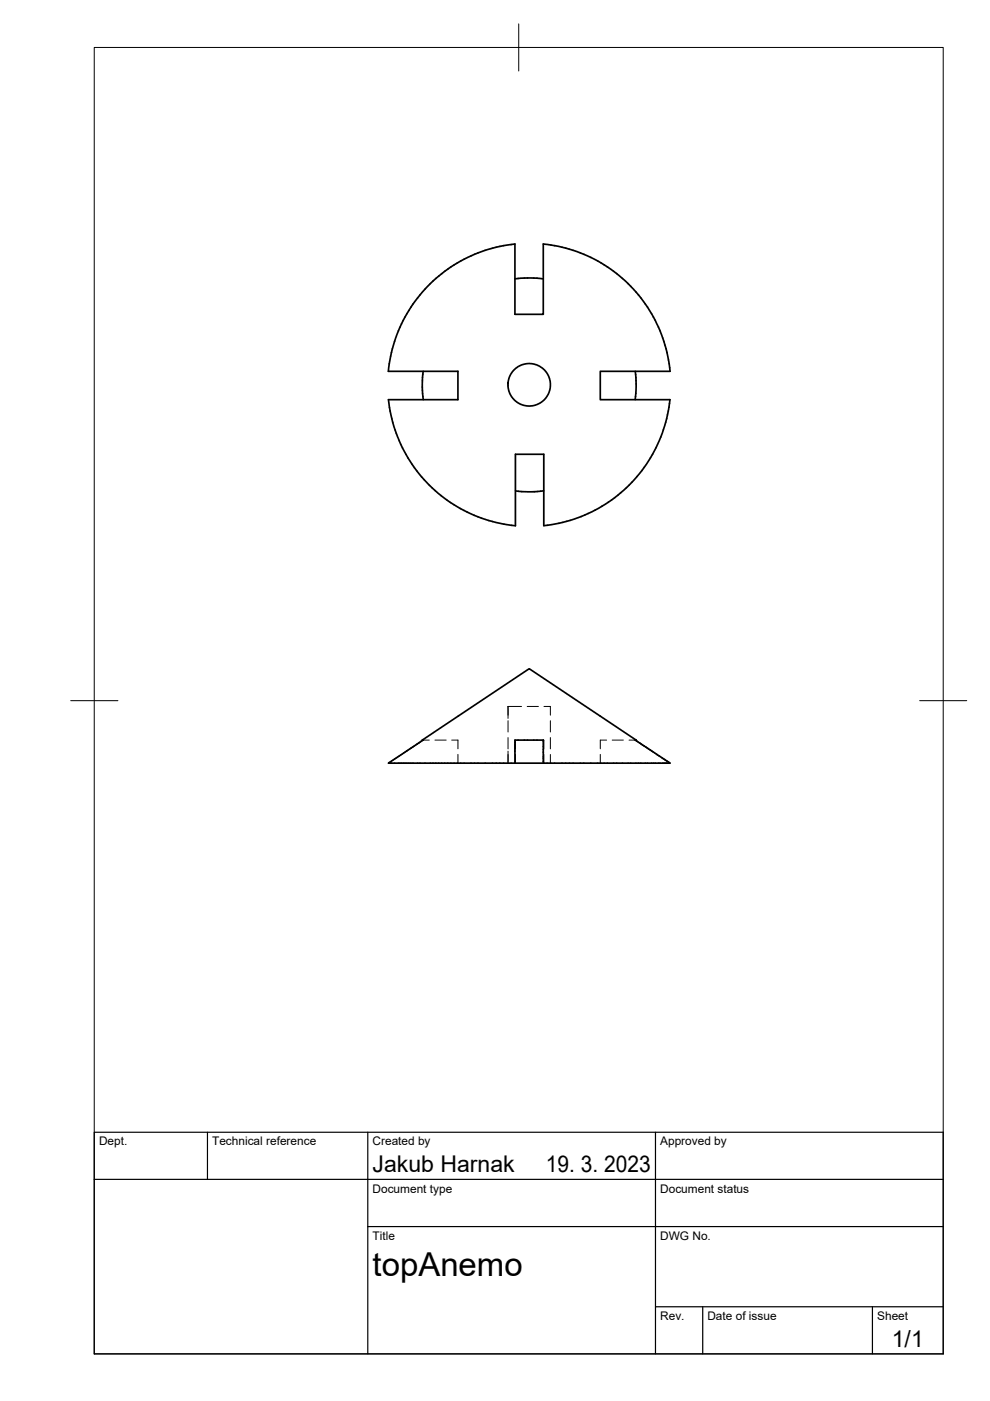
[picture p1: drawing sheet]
<svg xmlns="http://www.w3.org/2000/svg" width="210mm" height="297mm" viewBox="0 0 210 297" stroke-linecap="round" stroke-linejoin="round" font-family="sans-serif">
<!-- layer: Visible -->
<g fill="none" stroke="#000" stroke-width=".36">
<path d="M109.2 59.1l2.6-.2 3.4 .2M89.7 78.7l-.2 3.4 .2 2.6M91.2 60.1a30.2 30.2 0 0 1 18-8.4v14.9h6v-14.9a30.1 30.1 0 0 1 26.9 27h-14.8v6h14.7a30 30 0 0 1-26.7 26.7v-15.1h-6v15.2a30 30 0 0 1-26.9-26.8h14.7v-6h-14.8a29.9 29.9 0 0 1 8.9-18.6zM134.7 78.7a22.2 22.2 0 0 1 0 6M115.3 104.1l-2.7 .2-3.3-.2M82.3 161.8l29.9-20 29.9 20h-26.9v-4.9h-6v4.9zM109.2 161.8h6"/>
<circle cx="112.2" cy="81.6" r="4.5"/>
</g>
<!-- layer: Hidden -->
<g fill="none" stroke="#000" stroke-width=".21">
<path d="M107.7 81.3v.6M91 156.9a3.4 3.4 0 0 0-2.8 1l-5.8 3.9M92.2 156.9h2.4M95.8 156.9h1.3v1.9M97.1 159.9v1.9M107.7 149.8h2.9M107.7 149.8v2.5M107.7 159.3v2.5v-1.8M107.7 149.8v1.8M107.7 152.8v2.4M107.7 156.4v2.4M109.3 156.9v1.9"/>
<path d="M109.3 159.9v1.9M111.8 149.8h2.4M115.2 156.9l.1 1.9M115.3 159.9v1.9M115.3 149.8h1.4v1.8M116.7 152.8v2.4M116.7 156.4v2.4M116.7 160v1.8M127.3 159.9v1.9M128.6 156.9h-1.3v1.9M129.8 156.9h2.4M133.4 156.9a3.1 3.1 0 0 1 2.5 .8l3.9 2.6"/>
<path d="M140.8 161l1.2 .8"/>
</g>
<!-- layer: BORDER -->
<path d="M20 10.1h180v276.9h-180zM110 5.1v10M15 148.6h10M195 148.6h10" fill="none" stroke="#000" stroke-width=".21"/>
<!-- layer: TITLEBLOCK -->
<path d="M20 240.1h180v46.9h-180zM20 250h180M44 240.1v9.9M78 240.1v46.9M139 240.1v46.9M78 260.1h122M139 277.1h61M149 277.1v9.9M185 277.1v9.9" fill="none" stroke="#000" stroke-width=".25"/>
<text font-size="7" x="79" y="270.6">topAnemo</text>
<g font-size="4.9">
<text x="79" y="248.5">Jakub Harnak</text>
<text x="115.7" y="248.5">19. 3. 2023</text>
<text x="189.1" y="285.7">1/1</text>
</g>
<g font-size="2.5">
<text x="21" y="242.9">Dept.</text>
<text x="45" y="242.9">Technical reference</text>
<text x="79" y="242.9">Created by</text>
<text x="140" y="242.9">Approved by</text>
<text x="79" y="252.8">Document type</text>
<text x="140" y="252.8">Document status</text>
<text x="79" y="262.9">Title</text>
<text x="140" y="262.9">DWG No.</text>
<text x="140" y="279.9">Rev.</text>
<text x="150" y="279.9">Date of issue</text>
<text x="186" y="279.9">Sheet</text>
</g>
</svg>
